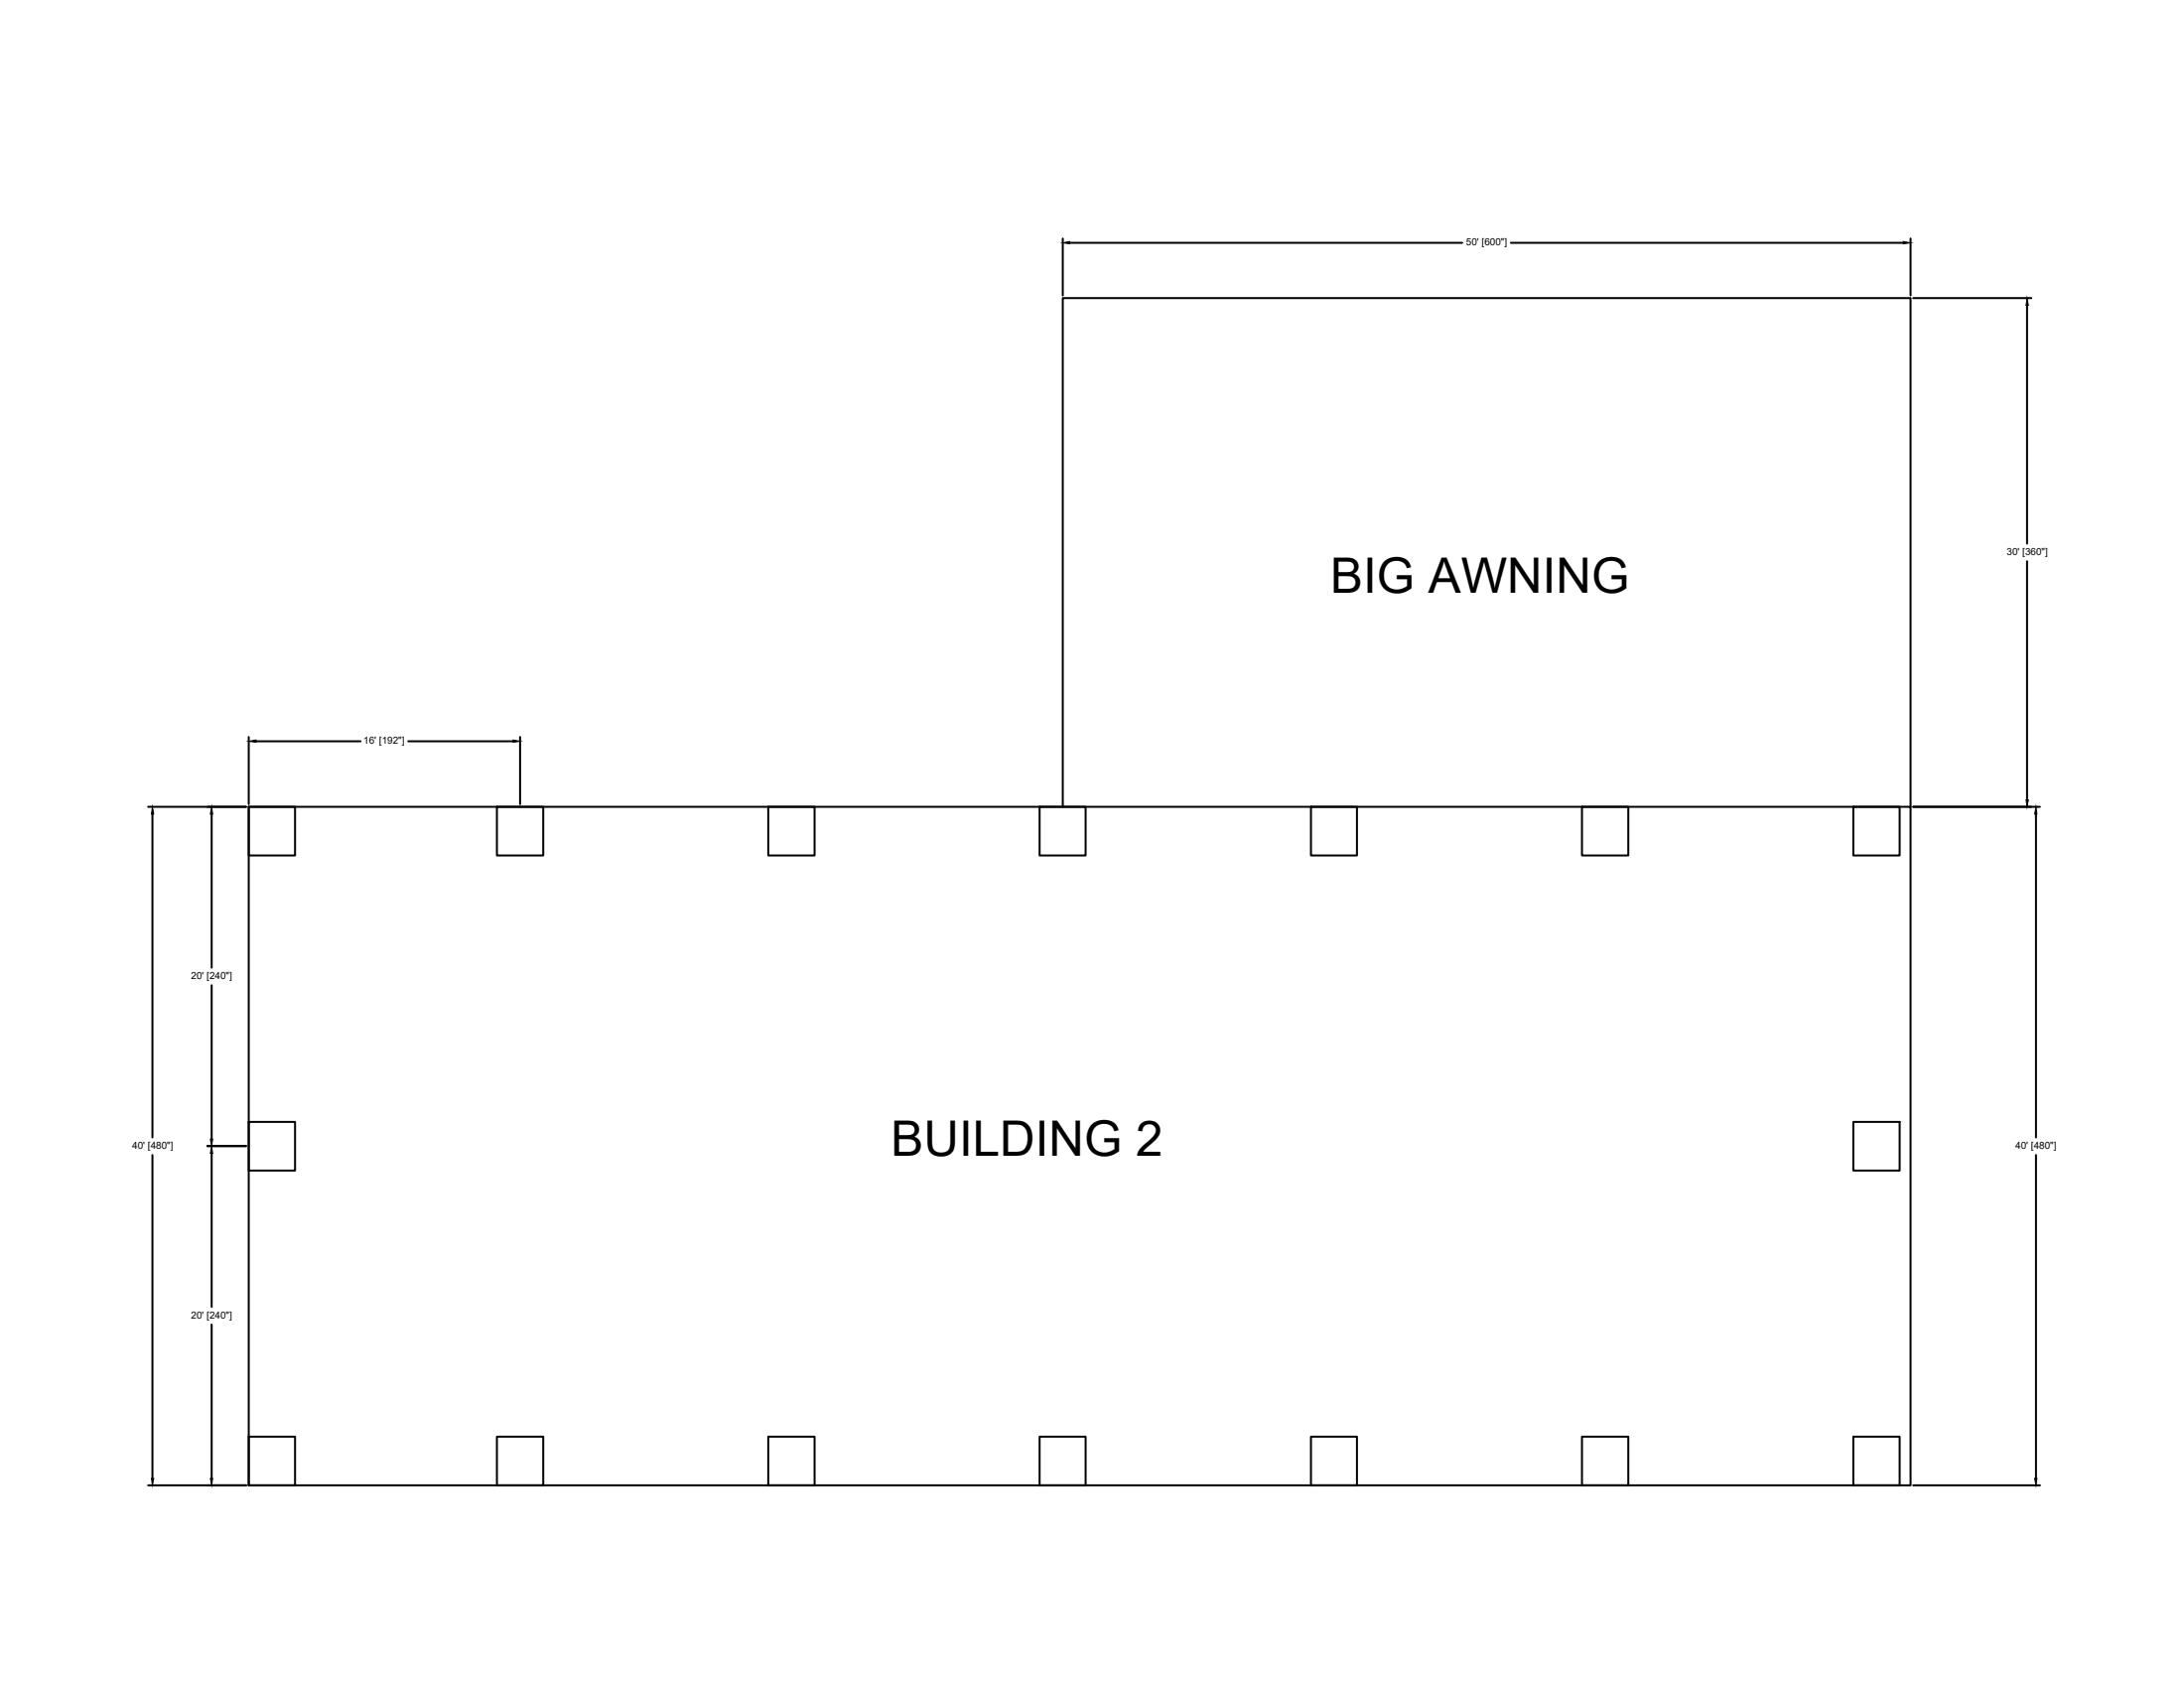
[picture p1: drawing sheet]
<svg xmlns="http://www.w3.org/2000/svg" width="279mm" height="216mm" viewBox="0 0 279 216" stroke-linecap="round" stroke-linejoin="round" font-family="sans-serif">
<!-- layer: 0 -->
<g fill="none" stroke="#000" stroke-width=".25">
<path d="M136 30.5v7.3M136.8 31.1h50.3M193.3 31.1h50.2M244.4 30.5v7.3M244.8 38.1h15.1M259.3 39.1v30.4M259.3 71.8v30.5M31.8 94.3v8.6M32.8 94.8h13.3M52.2 94.8h13.4M66.5 94.3v8.6M19 103.2h12.5"/>
<path d="M19.5 104.1v41.4M27.1 104.1v19.7M31.8 103.2h212.6v86.8h-212.6zM31.8 103.2h5.9v6.2h-5.9zM63.6 103.2h5.9v6.2h-5.9zM98.3 103.2h5.9v6.2h-5.9zM133 103.2h5.9v6.2h-5.9zM136 103.2v-65.1h108.4v65.1M167.7 103.2h5.9v6.2h-5.9zM202.4 103.2h5.9v6.2h-5.9zM237.1 103.2h5.9v6.2h-5.9zM244.8 103.2h16.2"/>
<path d="M260.5 104.1v41.4M27.1 126v19.7M19.5 147.7v41.4M26.5 146.6h5M27.1 147.5v19.7M31.8 143.5h5.9v6.2h-5.9zM237.1 143.5h5.9v6.2h-5.9zM260.5 147.7v41.4M27.1 169.4v19.7M19 190h12.5M31.8 183.8h5.9v6.2h-5.9zM63.6 183.8h5.9v6.2h-5.9z"/>
<path d="M98.3 183.8h5.9v6.2h-5.9zM133 183.8h5.9v6.2h-5.9zM167.7 183.8h5.9v6.2h-5.9zM202.4 183.8h5.9v6.2h-5.9zM237.1 183.8h5.9v6.2h-5.9zM244.8 190h16.2"/>
</g>
<g fill="#000" stroke="#000" stroke-width=".13">
<path d="M136 31.1l.8-.2v.3zM243.5 30.9l.9 .2-.9 .1zM259.3 38.1l.2 1h-.3zM31.8 94.8l1-.2v.3zM65.6 94.6l.9 .2-.9 .1zM19.5 103.2l.2 .9h-.3zM27.1 103.2l.1 .9h-.3zM259.2 102.3h.3l-.2 .9zM260.5 103.2l.1 .9h-.3zM26.9 145.7h.3l-.1 .9zM27.1 146.6l.1 .9h-.3zM19.4 189.1h.3l-.2 .9z"/>
<path d="M26.9 189.1h.3l-.1 .9zM260.3 189.1h.3l-.1 .9z"/>
</g>
<g font-size="6.3">
<text x="170.2" y="75.8">BIG AWNING</text>
<text x="114" y="147.9">BUILDING 2</text>
</g>
<g font-size="1.3">
<text x="187.6" y="31.4">50' [600&quot;]</text>
<text x="256.7" y="71">30' [360&quot;]</text>
<text x="46.5" y="95.1">16' [192&quot;]</text>
<text x="24.5" y="125.3">20' [240&quot;]</text>
<text x="16.9" y="146.9">40' [480&quot;]</text>
<text x="257.8" y="146.9">40' [480&quot;]</text>
<text x="24.5" y="168.6">20' [240&quot;]</text>
</g>
</svg>
